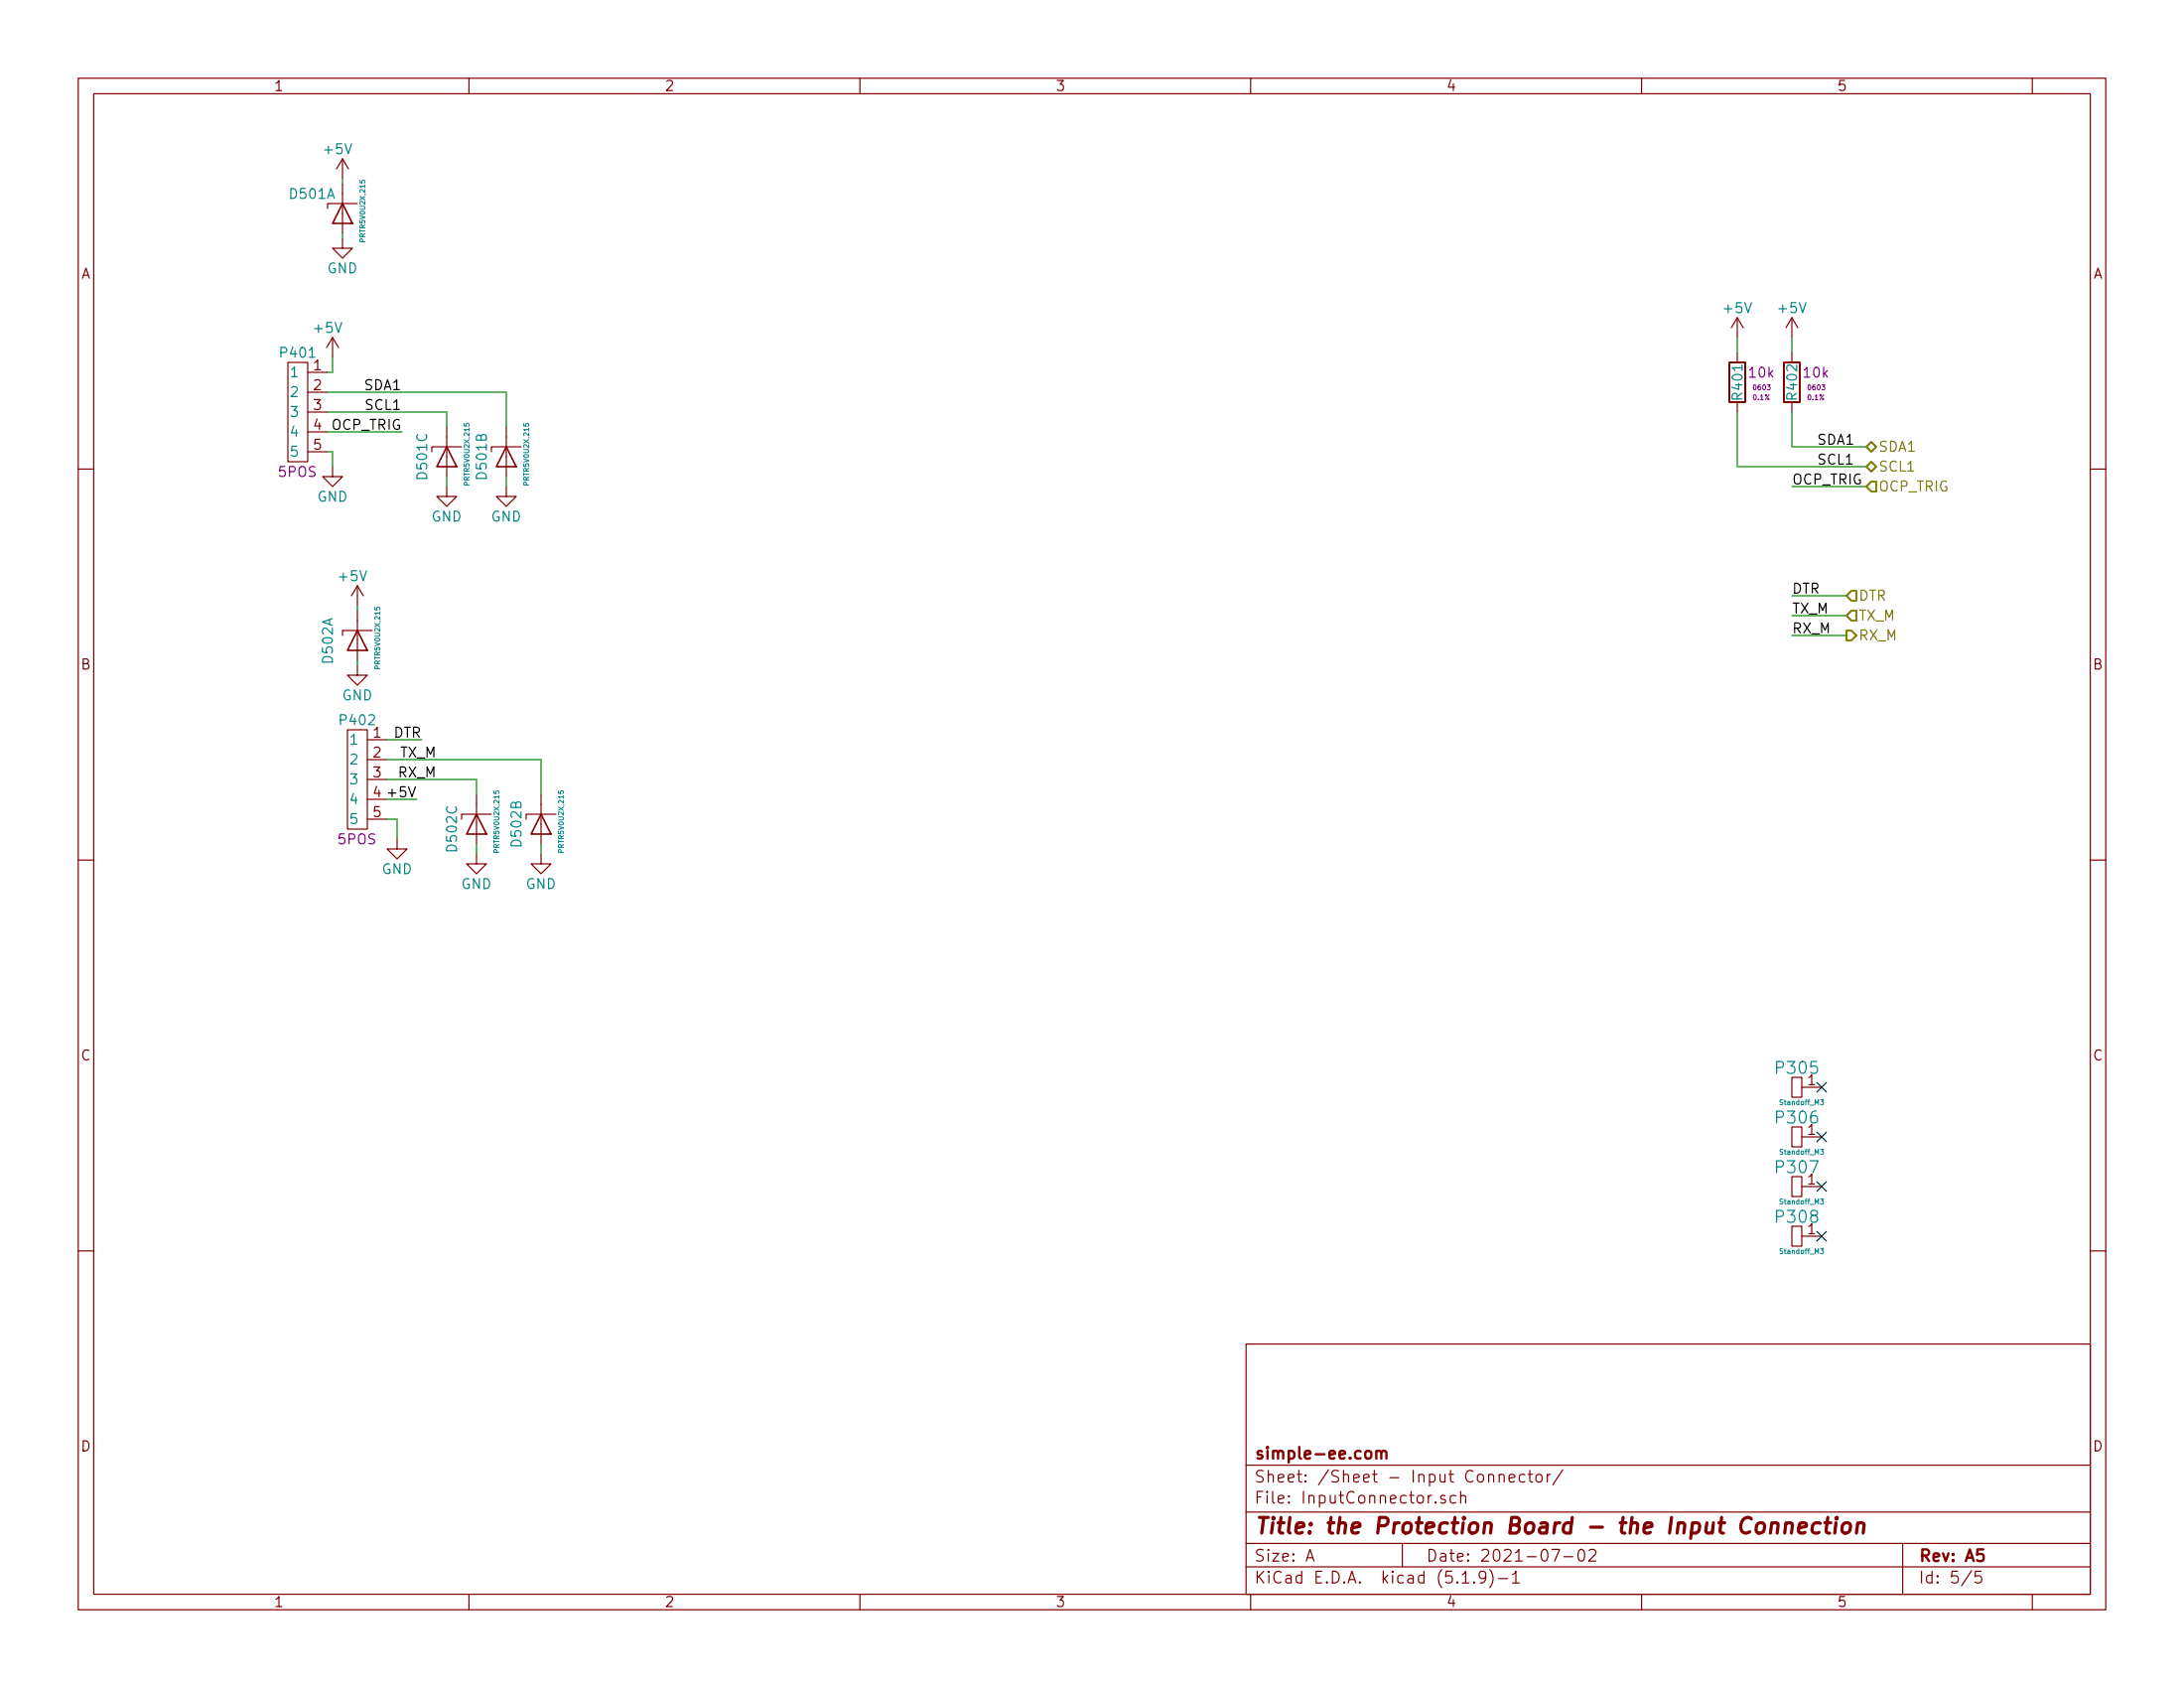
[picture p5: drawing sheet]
EESchema Schematic File Version 4
EELAYER 30 0
EELAYER END
$Descr A 11000 8500
encoding utf-8
Sheet 5 5
Title "the Protection Board - the Input Connection"
Date "2021-07-02"
Rev "A5"
Comp "simple-ee.com"
Comment1 ""
Comment2 ""
Comment3 ""
Comment4 ""
$EndDescr
$Comp
L power:GND #PWR0402
U 1 1
P 1675 2350
F 0 "#PWR0402" H 1675 2100 50  0001 C CNN
F 1 "GND" H 1675 2200 50  0000 C CNN
F 2 "" H 1675 2350 50  0001 C CNN
F 3 "" H 1675 2350 50  0001 C CNN
	1    1675 2350
	1    0    0    -1  
$EndComp
Wire Wire Line
	1650 2275 1675 2275
Wire Wire Line
	1675 2275 1675 2350
Wire Wire Line
	1675 1875 1650 1875
Text Label 2025 1975 2    50   ~ 0
SDA1
Text Label 2025 2075 2    50   ~ 0
SCL1
Text HLabel 9400 2250 2    50   BiDi ~ 0
SDA1
Text HLabel 9400 2350 2    50   BiDi ~ 0
SCL1
Text Label 9150 2250 0    50   ~ 0
SDA1
Text Label 9150 2350 0    50   ~ 0
SCL1
$Comp
L Resistors_0603:ERA-3AEB103V R402
U 1 1
P 9025 1925
F 0 "R402" V 9025 1825 50  0000 L CNN
F 1 "ERA-3AEB103V" V 9125 1925 50  0001 C CNN
F 2 "Passives:R_0603_Handsolder" V 8955 1925 50  0001 C CNN
F 3 "" V 9105 1925 50  0000 C CNN
F 4 "Panasonic Electronic Components" V 9205 2025 60  0001 C CNN "Manufacturer"
F 5 "10k" H 9075 1975 50  0000 L CNN "P_Value"
F 6 "1/10W" V 9325 2225 60  0001 C CNN "P_Rating_U"
F 7 "0.1%" H 9100 1850 25  0000 L CNN "P_Tolerance"
F 8 "0603" H 9100 1900 25  0000 L CNN "Package"
	1    9025 1925
	1    0    0    -1  
$EndComp
Wire Wire Line
	9025 2075 9025 2250
Wire Wire Line
	9025 2250 9400 2250
Wire Wire Line
	9025 1700 9025 1775
$Comp
L Resistors_0603:ERA-3AEB103V R401
U 1 1
P 8750 1925
F 0 "R401" V 8750 1825 50  0000 L CNN
F 1 "ERA-3AEB103V" V 8850 1925 50  0001 C CNN
F 2 "Passives:R_0603_Handsolder" V 8680 1925 50  0001 C CNN
F 3 "" V 8830 1925 50  0000 C CNN
F 4 "Panasonic Electronic Components" V 8930 2025 60  0001 C CNN "Manufacturer"
F 5 "10k" H 8800 1975 50  0000 L CNN "P_Value"
F 6 "1/10W" V 9050 2225 60  0001 C CNN "P_Rating_U"
F 7 "0.1%" H 8825 1850 25  0000 L CNN "P_Tolerance"
F 8 "0603" H 8825 1900 25  0000 L CNN "Package"
	1    8750 1925
	1    0    0    -1  
$EndComp
Wire Wire Line
	8750 2075 8750 2350
Wire Wire Line
	8750 2350 9400 2350
Wire Wire Line
	8750 1700 8750 1775
$Comp
L Connectors:S5B-PH-SM4-TB(LF)(SN) P402
U 1 1
P 1850 3775
F 0 "P402" H 1900 3925 50  0000 R CNN
F 1 "S5B-PH-SM4-TB(LF)(SN)" H 1800 3125 60  0001 C CNN
F 2 "Connectors_sg:S5B-PH-SM4-TB" V 2450 4225 60  0001 C CNN
F 3 "" H 1800 3975 60  0001 C CNN
F 4 "JST Sales America Inc." H 1750 4075 60  0001 C CNN "Manufacturer"
F 5 "5POS" H 1900 3325 50  0000 R CNN "P_Value"
F 6 "2A" H 2100 4225 50  0001 C CNN "P_Rating"
F 7 "SMD" H 1850 4375 60  0001 C CNN "Package"
	1    1850 3775
	1    0    0    -1  
$EndComp
$Comp
L power:GND #PWR0403
U 1 1
P 2000 4225
F 0 "#PWR0403" H 2000 3975 50  0001 C CNN
F 1 "GND" H 2000 4075 50  0000 C CNN
F 2 "" H 2000 4225 50  0001 C CNN
F 3 "" H 2000 4225 50  0001 C CNN
	1    2000 4225
	1    0    0    -1  
$EndComp
Wire Wire Line
	1950 4125 2000 4125
Wire Wire Line
	2000 4125 2000 4225
Wire Wire Line
	1950 4025 2100 4025
Wire Wire Line
	1950 3725 2125 3725
Text Label 2200 3925 2    50   ~ 0
RX_M
Text Label 2200 3825 2    50   ~ 0
TX_M
Text Label 2125 3725 2    50   ~ 0
DTR
Text HLabel 9300 3000 2    50   Input ~ 0
DTR
Text HLabel 9300 3100 2    50   Input ~ 0
TX_M
Text HLabel 9300 3200 2    50   Output ~ 0
RX_M
Wire Wire Line
	9300 3000 9025 3000
Wire Wire Line
	9300 3100 9025 3100
Wire Wire Line
	9300 3200 9025 3200
Text Label 9025 3000 0    50   ~ 0
DTR
Text Label 9025 3100 0    50   ~ 0
TX_M
Text Label 9025 3200 0    50   ~ 0
RX_M
$Comp
L standoff:Standoff_M3 P305
U 1 1
P 9075 5475
F 0 "P305" H 9050 5575 60  0000 C CNN
F 1 "Standoff_M3" H 9075 5400 25  0000 C CNN
F 2 "Standoff:M3X3.00MM" H 8975 5575 60  0001 C CNN
F 3 "" H 9075 5675 60  0001 C CNN
F 4 "MISC" H 9175 5775 60  0001 C CNN "Manufacturer"
F 5 "M3" H 9275 5875 60  0001 C CNN "Part Number"
F 6 "3.00MM" H 9375 5975 60  0001 C CNN "Package"
	1    9075 5475
	1    0    0    -1  
$EndComp
$Comp
L standoff:Standoff_M3 P306
U 1 1
P 9075 5725
F 0 "P306" H 9050 5825 60  0000 C CNN
F 1 "Standoff_M3" H 9075 5650 25  0000 C CNN
F 2 "Standoff:M3X3.00MM" H 8975 5825 60  0001 C CNN
F 3 "" H 9075 5925 60  0001 C CNN
F 4 "MISC" H 9175 6025 60  0001 C CNN "Manufacturer"
F 5 "M3" H 9275 6125 60  0001 C CNN "Part Number"
F 6 "3.00MM" H 9375 6225 60  0001 C CNN "Package"
	1    9075 5725
	1    0    0    -1  
$EndComp
$Comp
L standoff:Standoff_M3 P307
U 1 1
P 9075 5975
F 0 "P307" H 9050 6075 60  0000 C CNN
F 1 "Standoff_M3" H 9075 5900 25  0000 C CNN
F 2 "Standoff:M3X3.00MM" H 8975 6075 60  0001 C CNN
F 3 "" H 9075 6175 60  0001 C CNN
F 4 "MISC" H 9175 6275 60  0001 C CNN "Manufacturer"
F 5 "M3" H 9275 6375 60  0001 C CNN "Part Number"
F 6 "3.00MM" H 9375 6475 60  0001 C CNN "Package"
	1    9075 5975
	1    0    0    -1  
$EndComp
$Comp
L standoff:Standoff_M3 P308
U 1 1
P 9075 6225
F 0 "P308" H 9050 6325 60  0000 C CNN
F 1 "Standoff_M3" H 9075 6150 25  0000 C CNN
F 2 "Standoff:M3X3.00MM" H 8975 6325 60  0001 C CNN
F 3 "" H 9075 6425 60  0001 C CNN
F 4 "MISC" H 9175 6525 60  0001 C CNN "Manufacturer"
F 5 "M3" H 9275 6625 60  0001 C CNN "Part Number"
F 6 "3.00MM" H 9375 6725 60  0001 C CNN "Package"
	1    9075 6225
	1    0    0    -1  
$EndComp
NoConn ~ 9175 5475
NoConn ~ 9175 5725
NoConn ~ 9175 5975
NoConn ~ 9175 6225
Text Label 2100 4025 2    50   ~ 0
+5V
$Comp
L power:+5V #PWR0103
U 1 1
P 8750 1700
F 0 "#PWR0103" H 8750 1550 50  0001 C CNN
F 1 "+5V" H 8750 1850 50  0000 C CNN
F 2 "" H 8750 1700 50  0001 C CNN
F 3 "" H 8750 1700 50  0001 C CNN
	1    8750 1700
	1    0    0    -1  
$EndComp
$Comp
L power:+5V #PWR0104
U 1 1
P 9025 1700
F 0 "#PWR0104" H 9025 1550 50  0001 C CNN
F 1 "+5V" H 9025 1850 50  0000 C CNN
F 2 "" H 9025 1700 50  0001 C CNN
F 3 "" H 9025 1700 50  0001 C CNN
	1    9025 1700
	1    0    0    -1  
$EndComp
$Comp
L Diodes:PRTR5V0U2X,215 D501
U 2 1
P 2550 2300
F 0 "D501" V 2425 2175 50  0000 L CNN
F 1 "PRTR5V0U2X,215" V 2650 2150 25  0000 L CNN
F 2 "Package_TO_SOT_SMD:SOT-143" H 3200 3250 50  0001 C CNN
F 3 "" H 2550 2300 50  0001 C CNN
F 4 "Nexperia USA Inc." H 3300 3250 60  0001 C CNN "Manufacturer"
F 5 "TVS" H 3300 3000 60  0001 C CNN "P_Value"
F 6 "5.5V" H 3300 3000 60  0001 C CNN "P_Tolerance"
F 7 "6V" H 3300 3000 60  0001 C CNN "P_Rating"
F 8 "SOT-143B" H 3300 3250 60  0001 C CNN "Package"
	2    2550 2300
	1    0    0    -1  
$EndComp
$Comp
L Diodes:PRTR5V0U2X,215 D501
U 3 1
P 2250 2300
F 0 "D501" V 2125 2175 50  0000 L CNN
F 1 "PRTR5V0U2X,215" V 2350 2150 25  0000 L CNN
F 2 "Package_TO_SOT_SMD:SOT-143" H 2900 3250 50  0001 C CNN
F 3 "" H 2250 2300 50  0001 C CNN
F 4 "Nexperia USA Inc." H 3000 3250 60  0001 C CNN "Manufacturer"
F 5 "TVS" H 3000 3000 60  0001 C CNN "P_Value"
F 6 "5.5V" H 3000 3000 60  0001 C CNN "P_Tolerance"
F 7 "6V" H 3000 3000 60  0001 C CNN "P_Rating"
F 8 "SOT-143B" H 3000 3250 60  0001 C CNN "Package"
	3    2250 2300
	1    0    0    -1  
$EndComp
$Comp
L Diodes:PRTR5V0U2X,215 D501
U 1 1
P 1725 1075
F 0 "D501" H 1450 1175 50  0000 L CNN
F 1 "PRTR5V0U2X,215" V 1825 925 25  0000 L CNN
F 2 "Package_TO_SOT_SMD:SOT-143" H 2375 2025 50  0001 C CNN
F 3 "" H 1725 1075 50  0001 C CNN
F 4 "Nexperia USA Inc." H 2475 2025 60  0001 C CNN "Manufacturer"
F 5 "TVS" H 2475 1775 60  0001 C CNN "P_Value"
F 6 "5.5V" H 2475 1775 60  0001 C CNN "P_Tolerance"
F 7 "6V" H 2475 1775 60  0001 C CNN "P_Rating"
F 8 "SOT-143B" H 2475 2025 60  0001 C CNN "Package"
	1    1725 1075
	1    0    0    -1  
$EndComp
Wire Wire Line
	1675 1800 1675 1875
$Comp
L power:+5V #PWR0101
U 1 1
P 1675 1800
F 0 "#PWR0101" H 1675 1650 50  0001 C CNN
F 1 "+5V" H 1650 1950 50  0000 C CNN
F 2 "" H 1675 1800 50  0001 C CNN
F 3 "" H 1675 1800 50  0001 C CNN
	1    1675 1800
	1    0    0    -1  
$EndComp
$Comp
L power:GND #PWR0506
U 1 1
P 1725 1200
F 0 "#PWR0506" H 1725 950 50  0001 C CNN
F 1 "GND" H 1725 1050 50  0000 C CNN
F 2 "" H 1725 1200 50  0001 C CNN
F 3 "" H 1725 1200 50  0001 C CNN
	1    1725 1200
	1    0    0    -1  
$EndComp
Wire Wire Line
	1725 1200 1725 1175
$Comp
L power:+5V #PWR0503
U 1 1
P 1725 900
F 0 "#PWR0503" H 1725 750 50  0001 C CNN
F 1 "+5V" H 1700 1050 50  0000 C CNN
F 2 "" H 1725 900 50  0001 C CNN
F 3 "" H 1725 900 50  0001 C CNN
	1    1725 900 
	1    0    0    -1  
$EndComp
Wire Wire Line
	1725 900  1725 925 
Wire Wire Line
	2550 1975 2550 2150
Wire Wire Line
	1650 1975 2550 1975
$Comp
L power:GND #PWR0511
U 1 1
P 2550 2450
F 0 "#PWR0511" H 2550 2200 50  0001 C CNN
F 1 "GND" H 2550 2300 50  0000 C CNN
F 2 "" H 2550 2450 50  0001 C CNN
F 3 "" H 2550 2450 50  0001 C CNN
	1    2550 2450
	1    0    0    -1  
$EndComp
Wire Wire Line
	2550 2450 2550 2400
$Comp
L power:GND #PWR0509
U 1 1
P 2250 2450
F 0 "#PWR0509" H 2250 2200 50  0001 C CNN
F 1 "GND" H 2250 2300 50  0000 C CNN
F 2 "" H 2250 2450 50  0001 C CNN
F 3 "" H 2250 2450 50  0001 C CNN
	1    2250 2450
	1    0    0    -1  
$EndComp
Wire Wire Line
	2250 2450 2250 2400
Wire Wire Line
	2250 2075 2250 2150
Wire Wire Line
	1650 2075 2250 2075
$Comp
L Diodes:PRTR5V0U2X,215 D502
U 1 1
P 1800 3225
F 0 "D502" V 1650 3100 50  0000 L CNN
F 1 "PRTR5V0U2X,215" V 1900 3075 25  0000 L CNN
F 2 "Package_TO_SOT_SMD:SOT-143" H 2450 4175 50  0001 C CNN
F 3 "" H 1800 3225 50  0001 C CNN
F 4 "Nexperia USA Inc." H 2550 4175 60  0001 C CNN "Manufacturer"
F 5 "TVS" H 2550 3925 60  0001 C CNN "P_Value"
F 6 "5.5V" H 2550 3925 60  0001 C CNN "P_Tolerance"
F 7 "6V" H 2550 3925 60  0001 C CNN "P_Rating"
F 8 "SOT-143B" H 2550 4175 60  0001 C CNN "Package"
	1    1800 3225
	1    0    0    -1  
$EndComp
$Comp
L power:GND #PWR0508
U 1 1
P 1800 3350
F 0 "#PWR0508" H 1800 3100 50  0001 C CNN
F 1 "GND" H 1800 3200 50  0000 C CNN
F 2 "" H 1800 3350 50  0001 C CNN
F 3 "" H 1800 3350 50  0001 C CNN
	1    1800 3350
	1    0    0    -1  
$EndComp
Wire Wire Line
	1800 3350 1800 3325
$Comp
L power:+5V #PWR0507
U 1 1
P 1800 3050
F 0 "#PWR0507" H 1800 2900 50  0001 C CNN
F 1 "+5V" H 1775 3200 50  0000 C CNN
F 2 "" H 1800 3050 50  0001 C CNN
F 3 "" H 1800 3050 50  0001 C CNN
	1    1800 3050
	1    0    0    -1  
$EndComp
Wire Wire Line
	1800 3050 1800 3075
$Comp
L Diodes:PRTR5V0U2X,215 D502
U 2 1
P 2725 4150
F 0 "D502" V 2600 4025 50  0000 L CNN
F 1 "PRTR5V0U2X,215" V 2825 4000 25  0000 L CNN
F 2 "Package_TO_SOT_SMD:SOT-143" H 3375 5100 50  0001 C CNN
F 3 "" H 2725 4150 50  0001 C CNN
F 4 "Nexperia USA Inc." H 3475 5100 60  0001 C CNN "Manufacturer"
F 5 "TVS" H 3475 4850 60  0001 C CNN "P_Value"
F 6 "5.5V" H 3475 4850 60  0001 C CNN "P_Tolerance"
F 7 "6V" H 3475 4850 60  0001 C CNN "P_Rating"
F 8 "SOT-143B" H 3475 5100 60  0001 C CNN "Package"
	2    2725 4150
	1    0    0    -1  
$EndComp
$Comp
L Diodes:PRTR5V0U2X,215 D502
U 3 1
P 2400 4150
F 0 "D502" V 2275 4000 50  0000 L CNN
F 1 "PRTR5V0U2X,215" V 2500 4000 25  0000 L CNN
F 2 "Package_TO_SOT_SMD:SOT-143" H 3050 5100 50  0001 C CNN
F 3 "" H 2400 4150 50  0001 C CNN
F 4 "Nexperia USA Inc." H 3150 5100 60  0001 C CNN "Manufacturer"
F 5 "TVS" H 3150 4850 60  0001 C CNN "P_Value"
F 6 "5.5V" H 3150 4850 60  0001 C CNN "P_Tolerance"
F 7 "6V" H 3150 4850 60  0001 C CNN "P_Rating"
F 8 "SOT-143B" H 3150 5100 60  0001 C CNN "Package"
	3    2400 4150
	1    0    0    -1  
$EndComp
$Comp
L power:GND #PWR0512
U 1 1
P 2725 4300
F 0 "#PWR0512" H 2725 4050 50  0001 C CNN
F 1 "GND" H 2725 4150 50  0000 C CNN
F 2 "" H 2725 4300 50  0001 C CNN
F 3 "" H 2725 4300 50  0001 C CNN
	1    2725 4300
	1    0    0    -1  
$EndComp
Wire Wire Line
	2725 4300 2725 4250
$Comp
L power:GND #PWR0510
U 1 1
P 2400 4300
F 0 "#PWR0510" H 2400 4050 50  0001 C CNN
F 1 "GND" H 2400 4150 50  0000 C CNN
F 2 "" H 2400 4300 50  0001 C CNN
F 3 "" H 2400 4300 50  0001 C CNN
	1    2400 4300
	1    0    0    -1  
$EndComp
Wire Wire Line
	2400 4300 2400 4250
Wire Wire Line
	2400 3925 2400 4000
Wire Wire Line
	1950 3925 2400 3925
Wire Wire Line
	2725 4000 2725 3825
Wire Wire Line
	1950 3825 2725 3825
$Comp
L Connectors:S5B-PH-SM4-TB(LF)(SN) P401
U 1 1
P 1550 1925
F 0 "P401" H 1600 2075 50  0000 R CNN
F 1 "S5B-PH-SM4-TB(LF)(SN)" H 1500 1275 60  0001 C CNN
F 2 "Connectors_sg:S5B-PH-SM4-TB" V 2150 2375 60  0001 C CNN
F 3 "" H 1500 2125 60  0001 C CNN
F 4 "JST Sales America Inc." H 1450 2225 60  0001 C CNN "Manufacturer"
F 5 "5POS" H 1600 1475 50  0000 R CNN "P_Value"
F 6 "2A" H 1800 2375 50  0001 C CNN "P_Rating"
F 7 "SMD" H 1550 2525 60  0001 C CNN "Package"
	1    1550 1925
	1    0    0    -1  
$EndComp
Wire Wire Line
	1650 2175 2025 2175
Text Label 2025 2175 2    50   ~ 0
OCP_TRIG
Text HLabel 9400 2450 2    50   Input ~ 0
OCP_TRIG
Wire Wire Line
	9400 2450 9025 2450
Text Label 9025 2450 0    50   ~ 0
OCP_TRIG
$EndSCHEMATC
